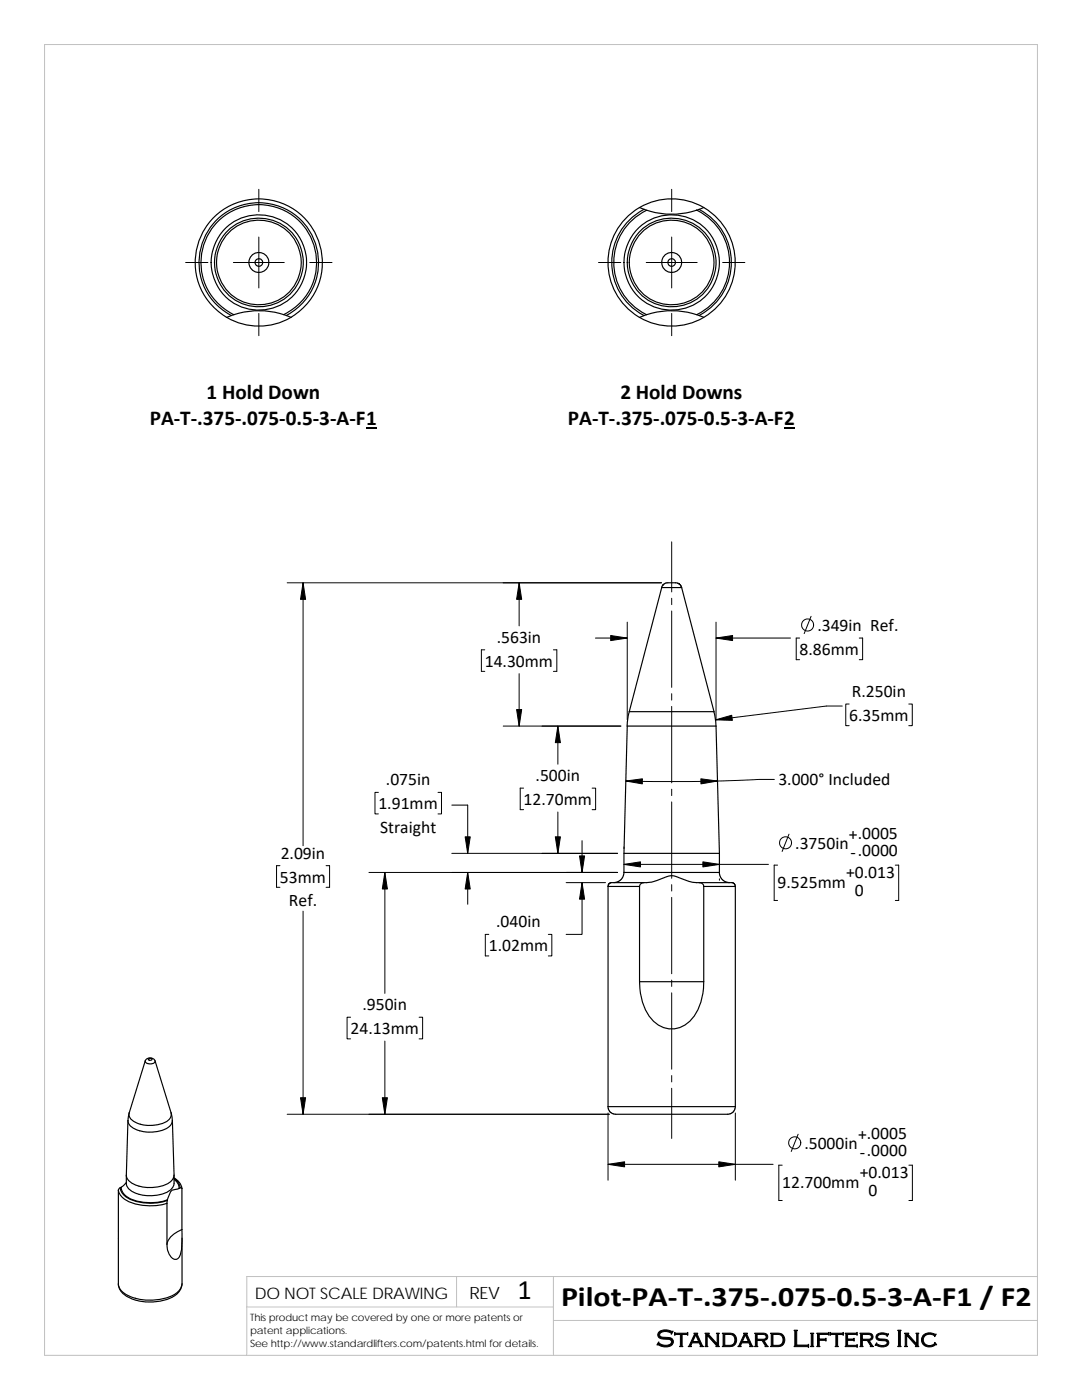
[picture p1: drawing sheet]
<svg xmlns="http://www.w3.org/2000/svg" width="216mm" height="279mm" viewBox="0 0 216 279" stroke-linecap="round" stroke-linejoin="round" font-family="sans-serif">
<path d="M8.9 8.9h198.1v261.6h-198.1zM91.1 254.8v6M110.4 254.8v15.7M207 254.8h-157.8v15.7M49.2 260.8h61.2M110.4 263.5h96.6" fill="none" stroke="#c0c0c0" stroke-width=".2"/>
<g fill="none" stroke="#000" stroke-width=".23">
<path d="M126.3 43.8l1.3-1 1.4-.8a16.9 16.9 0 0 0 10.1 0 11.6 11.6 0 0 1 6.5 10.4 11.6 11.6 0 0 1-6.6 10.4 16 16 0 0 0-10 0 11.6 11.6 0 0 1-2.7-19zM127.6 41.4l.9 .4M127.6 41.4a12.7 12.7 0 0 0 0 22M127.6 41.4a12.6 12.6 0 0 1 12.8 0M128.5 41.8a11.9 11.9 0 0 0 0 21.2M128.5 41.8l.5 .2M139.5 41.8a11.9 11.9 0 0 1 0 21.2M140.4 41.4a12.7 12.7 0 0 1 0 21.9M140.4 41.4l-1.4 .6M46.1 63a11.9 11.9 0 0 1-3.7-18.2 11.9 11.9 0 0 1 18.5 0 11.9 11.9 0 0 1-3.8 18.2M46.2 63l-.9 .4M46.7 62.8a16 16 0 0 1 9.9 0"/>
<path d="M46.7 62.8l-.5 .2M56.6 62.8a11.5 11.5 0 0 0 4-17.6 11.5 11.5 0 0 0-18 0 11.5 11.5 0 0 0 4.1 17.6M56.6 62.8l.5 .2M57.1 63l1 .4a12.7 12.7 0 0 1-12.8 0M58 63.3a12.7 12.7 0 0 0 3.3-19.1 12.7 12.7 0 0 0-19.4 0 12.7 12.7 0 0 0 3.4 19.2M128.5 63l-.9 .4M129 62.8l-.5 .2M139 62.8l.5 .2M139.5 63l.9 .4a12.7 12.7 0 0 1-12.8 0M132 117.2l.4-.6 .5-.3h2.1l.6 .3 .4 .7M136 117.3h-4l-6.4 24.7M136 117.3l6.5 24.7"/>
<path d="M125.6 142l-.5 2.9M125.6 142h16.9M142.5 142l.4 2.9M142.9 144.9h-17.7l-.7 29.2M142.9 144.9l.7 25.4M121.3 176.9v44M121.3 176.9h6.3M124.5 170.3h19.1M124.5 174.1l-.1 .8-.5 .6-.7 .5-.7 .1M124.5 174.1h19.1M127.6 176.9v19M128.5 176.1h-6.6l-.4 .3-.2 .5"/>
<path d="M139.5 176.1h-.4a6.3 6.3 0 0 1-2.9-.7 3.5 3.5 0 0 0-3.2-.4 8.3 8.3 0 0 1-4.2 1.1h-.3a.83 .83 0 0 0-.9 .8M139.5 176.1h6.6l.5 .3 .1 .5M139.5 176.1h.1a.8 .8 0 0 1 .8 .8M140.4 176.9v19M140.4 176.9h6.3M143.6 170.3v3.8M143.6 174.1l.1 .8 .4 .7 .7 .4 .8 .1M146.7 176.9v44M127.6 195.9a11.1 11.1 0 0 0 2.8 7.9 5.1 5.1 0 0 0 8.1-1 11.7 11.7 0 0 0 1.9-6.9M127.6 195.9h12.8M29 211.7a1.21 1.21 0 0 0 1.9 .3v-.3M29 211.7l-3.2 10.4"/>
<path d="M29 211.7a1.09 1.09 0 0 1 1-.6 1.09 1.09 0 0 1 .9 .6M29.6 211.4a.4 .4 0 0 1 .4-.2 .4 .4 0 0 1 .3 .3 .45 .45 0 0 1-.7-.1zM30.9 211.7l3.2 10.4M23.6 237.5a4.1 4.1 0 0 0 3.6 2.8 11.8 11.8 0 0 0 6.1-.1M23.6 237.5v18.7M24 237l-.4 .5M24 237a2.95 2.95 0 0 0 2.4 2.5 9.6 9.6 0 0 0 7 0v-.1M24.2 236.9l-.2 .1M25.2 236l-1 .9a2.82 2.82 0 0 0 2.3 2.6 10.4 10.4 0 0 0 6.9-.1l.1-.3a2.32 2.32 0 0 1 .9-1.6l1.3-.3M25.2 234.5a3.5 3.5 0 0 0 .4 2.6 7.1 7.1 0 0 0 8.3 .5 2.8 2.8 0 0 0 .8-3.1M25.5 223.6a2.86 2.86 0 0 0 2.8 2.2 7.3 7.3 0 0 0 5.5-.9l.4-.6 .2-.7M25.8 222.1l-.3 1.5"/>
<path d="M33.4 239.6l-.1 .6M34.1 222.1l.3 1.5M34.1 222.1a1.63 1.63 0 0 1-1 1.8 6.3 6.3 0 0 1-7.1-.7l-.2-.4v-.7M34.4 223.6l.3 10.9a2.17 2.17 0 0 1-1.4 1.8 7.2 7.2 0 0 1-7.7-.8l-.4-.9 .3-11M34.7 235.4l.2 .1a1.96 1.96 0 0 1 .8 1.7M34.7 235.1l.6 .4a2.65 2.65 0 0 1 1 1.7M34.7 235.2l.9 .9 .3 1M35.7 237.2l.4-.2 .2 .2v8.2M121.3 220.9l.1 .5 .5 .6 .4 .3 .6 .1h22.3l.6-.1 .6-.5 .3-.9M121.3 220.9h25.4M23.6 256.2a3.6 3.6 0 0 0 3 2.8 11.1 11.1 0 0 0 8.3-.7 2.71 2.71 0 0 0 1.4-2.1M23.6 256.2a3.3 3.3 0 0 0 2.6 3 10.3 10.3 0 0 0 8.7-.7 3 3 0 0 0 1.4-2.3"/>
<path d="M33.3 240.2v8.1M36.3 245.4a18.7 18.7 0 0 1-.3 5 1.03 1.03 0 0 1-.9 .9 1.03 1.03 0 0 1-1.1-.6 3.8 3.8 0 0 1-.7-2.4M36.3 245.4a4.4 4.4 0 0 0-3 2.9M36.3 247.1v9.1"/>
<circle cx="51.7" cy="52.4" r=".77"/>
<circle cx="51.7" cy="52.4" r="9.5"/>
<circle cx="51.7" cy="52.4" r="2"/>
<circle cx="51.7" cy="52.4" r="8.5"/>
<circle cx="51.7" cy="52.4" r="8.9"/>
<circle cx="134" cy="52.4" r="8.5"/>
<circle cx="134" cy="52.4" r="8.9"/>
<circle cx="134" cy="52.4" r=".76"/>
<circle cx="134" cy="52.4" r="1.99"/>
<circle cx="134" cy="52.4" r="9.5"/>
</g>
<g fill="none" stroke="#000" stroke-width=".2">
<path d="M51.6 37.8v4.4M134 37.8v4.4M37 52.4h4.5M46.6 52.4h10.1M51.6 47.3v10.2M61.8 52.4h4.5M119.4 52.4h4.5M128.9 52.4h10.2M134 47.3v10.2M144.2 52.4h4.4M51.6 62.5v4.5M134 62.5v4.5"/>
<path d="M60.5 116.3v52.5M103.6 116.3v8.6M132 116.3h-74.7M134 108.1v10M134 119.4v1.3M96.7 129.7h-.6v4.3h.6M103.6 134.5v10.4M110.4 129.7h.7v4.3h-.7M118.8 127.3h6.4M125.2 124.2v19.4M134 121.9v15.3M134 138.5v1.2"/>
<path d="M142.9 127.3h14.8M142.9 124.2v19.4M159.6 127.3h-.7v4.4h.7M161.8 123l-1.3 3.4M171.4 127.3h.7v4.4h-.6M75.5 158.1h-.7v4.3h.7M87.4 158.1h.7v4.3h-.7M100.4 144.9h23.5M104.5 157.3h-.7v4.3h.7M111.3 144.9v7.6M118.2 157.3h.7v4.3h-.7M134 141v15.2"/>
<path d="M134 157.5v1.3M154.5 155.6l-15.9 .4-13.7-.1M168.1 140.9h-3.2l-22.1 2.8M169.4 140.5h-.6v4.3h.6M181.3 140.5h.7v4.3h-.7M55.9 172.8h-.7v4.3h.7M65.1 172.8h.7v4.3h-.7M73.6 174.1h49.6M76.8 174.1v24.1M90.1 170.3h33.1M90.1 160.7h3.2v9.6M93.3 174.1v6.4"/>
<path d="M111.3 162.1v8.2M113 176.1h7.8M116.1 176.1v10.4h-3.1M116.1 167.8v6.3M124.5 172.5h28.8M124.5 169v.3M134 160v15.3M134 176.6v1.2M134 179.1v15.2M143.6 175.4v.3M155.2 172.7h-.7v7h.7M157.4 166.5l-1.3 3.4"/>
<path d="M178.6 172.7h.7v7h-.7M60.5 181.8v40.6M97.5 186.5h-.7v4.3h.7M109.4 186.5h.7v4.3h-.7M134 195.6v1.3M134 198.1v15.3M70 203h-.7v4.3h.7M76.8 207.8v14.6M83.6 203h.7v4.3h-.7M134 214.7v1.2M134 217.2v10M57.3 222.4h64.3"/>
<path d="M121.3 232.4h33M121.3 222.1v13.4M146.7 222.1v13.4M156.1 232.5h-.7v7.1h.7M159.3 226.4l-1.4 3.4M181.4 232.5h.7v7.1h-.7"/>
<circle cx="161.1" cy="124.7" r="1.2"/>
<circle cx="156.7" cy="168.2" r="1.2"/>
<circle cx="158.6" cy="228.1" r="1.2"/>
</g>
<g fill="#000" stroke="#000" stroke-width=".2">
<path d="M60.5 116.3l.5 3.3h-1z" fill-rule="evenodd"/>
<path d="M103.6 116.3l.5 3.3h-1z" fill-rule="evenodd"/>
<path d="M121.9 126.8l3.3 .5-3.3 .5z" fill-rule="evenodd"/>
<path d="M142.9 127.3l3.3-.5v1z" fill-rule="evenodd"/>
<path d="M103.1 141.6h1l-.5 3.3z" fill-rule="evenodd"/>
<path d="M111.3 144.9l.5 3.3h-1z" fill-rule="evenodd"/>
<path d="M124.9 155.9l3.3-.5v1z" fill-rule="evenodd"/>
<path d="M142.8 143.7l3.2-1 .1 1.1z" fill-rule="evenodd"/>
<path d="M139.8 155.4l3.4 .5-3.3 .5z" fill-rule="evenodd"/>
<path d="M76.8 174.1l.5 3.3h-1z" fill-rule="evenodd"/>
<path d="M92.8 167h1l-.5 3.3z" fill-rule="evenodd"/>
<path d="M93.3 174.1l.5 3.3h-1z" fill-rule="evenodd"/>
<path d="M110.8 167h1l-.5 3.3z" fill-rule="evenodd"/>
<path d="M116.1 176.1l.5 3.4h-1z" fill-rule="evenodd"/>
<path d="M115.6 170.8h1l-.5 3.3z" fill-rule="evenodd"/>
<path d="M124.5 172.5l3.3-.5v1z" fill-rule="evenodd"/>
<path d="M140.3 172l3.3 .5-3.3 .5z" fill-rule="evenodd"/>
<path d="M60 219.1h1l-.5 3.3z" fill-rule="evenodd"/>
<path d="M76.3 219.1h1l-.5 3.3z" fill-rule="evenodd"/>
<path d="M121.3 232.4l3.3-.5v1z" fill-rule="evenodd"/>
<path d="M143.4 231.9l3.3 .5-3.3 .5z" fill-rule="evenodd"/>
</g>
<path d="M73.1 85.4h2.1M156.5 85.4h2.1" fill="none" stroke="#000" stroke-width=".28"/>
<g font-size="5.6">
<text x="103.3" y="259.2">1</text>
<text x="112" y="260.7">Pilot‐PA‐T‐.375‐.075‐0.5‐3‐A‐F1 / F2</text>
</g>
<text font-size="4.9" x="130.9" y="268.8">Standard Lifters Inc</text>
<g font-size="4.2">
<text x="41.2" y="79.6">1 Hold Down</text>
<text x="123.8" y="79.6">2 Hold Downs</text>
<text x="29.9" y="84.8">PA‐T‐.375‐.075‐0.5‐3‐A‐F1</text>
<text x="113.3" y="84.8">PA‐T‐.375‐.075‐0.5‐3‐A‐F2</text>
</g>
<g font-size="3.5">
<text x="163.1" y="125.9">.349in Ref.</text>
<text x="99.1" y="128.3">.563in</text>
<text x="159.6" y="130.7">8.86mm</text>
<text x="96.7" y="133">14.30mm</text>
<text x="169.4" y="143.9">6.35mm</text>
<text x="170" y="139.1">R.250in</text>
<text x="106.9" y="155.9">.500in</text>
<text x="75.5" y="161.5">1.91mm</text>
<text x="77" y="156.7">.075in</text>
<text x="104.5" y="160.6">12.70mm</text>
<text x="155.3" y="156.8">3.000° Included</text>
<text x="75.8" y="166.3">Straight</text>
<text x="169.4" y="167.7">+.0005</text>
<text x="56" y="171.4">2.09in</text>
<text x="158.7" y="169.4">.3750in</text>
<text x="169.7" y="171.2">‐.0000</text>
<text x="55.9" y="176.1">53mm</text>
<text x="155.2" y="177.2">9.525mm</text>
<text x="168.8" y="175.2">+0.013</text>
<text x="170.6" y="178.8">0</text>
<text x="57.7" y="180.9">Ref.</text>
<text x="99" y="185.1">.040in</text>
<text x="97.5" y="189.8">1.02mm</text>
<text x="72.3" y="201.6">.950in</text>
<text x="70" y="206.4">24.13mm</text>
<text x="171.2" y="227.6">+.0005</text>
<text x="160.5" y="229.3">.5000in</text>
<text x="171.6" y="231.1">‐.0000</text>
<text x="156.1" y="237.1">12.700mm</text>
<text x="171.6" y="235.1">+0.013</text>
<text x="173.3" y="238.6">0</text>
</g>
<text font-size="3.4" x="93.7" y="259.2">REV</text>
<text font-size="3.2" x="50.8" y="259.3">DO NOT SCALE DRAWING</text>
<g font-size="2">
<text x="49.9" y="263.7">This product may be covered by one or more patents or</text>
<text x="49.9" y="268.8">See http://www.standardlifters.com/patents.html for details.</text>
<text x="49.9" y="266.2">patent applications.</text>
</g>
</svg>
